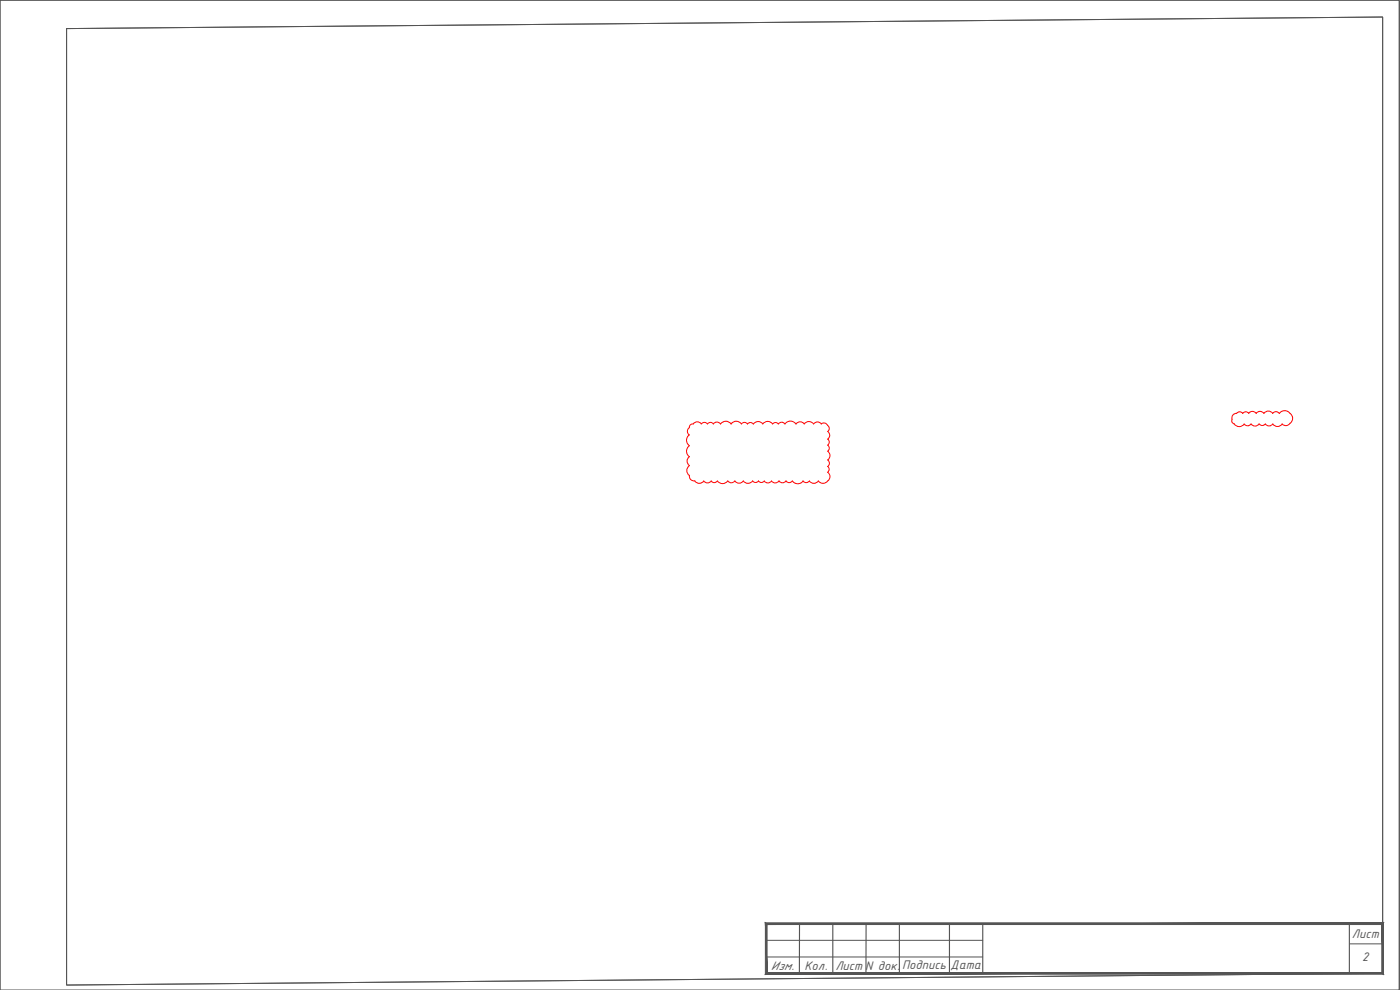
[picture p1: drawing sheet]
<svg xmlns="http://www.w3.org/2000/svg" width="420mm" height="297mm" viewBox="0 0 420 297" stroke-linecap="round" stroke-linejoin="round" font-family="sans-serif">
<!-- layer: 0 -->
<path d="M0 .1v296.9M20 8.6l395-3.5v286.9l-395 3.6zM419.9 .1v296.9h-419.9M0 297v-296.9h419.9v296.9" fill="none" stroke="#545454" stroke-width=".3"/>
<!-- layer: STAMP -->
<path d="M239.9 277.1v14.9M249.9 277.1v14.9M259.9 277.1v14.9M269.9 277.1v14.9M284.9 277.1v14.9M294.9 277.1v14.9M405 277.1v14.9" fill="none" stroke="#545454" stroke-width=".34"/>
<path d="M229.9 282.1h65M229.9 292.1h65M229.9 287.1h65M405.1 283.2h9.9" fill="none" stroke="#545454" stroke-width=".3"/>
<path d="M230.2 291.8l-.5 .5 185-.5zM229.7 292.3l185-.5 .5 .5zM414.7 277.4v14.4l.5 .5zM414.7 277.4l.5-.5v15.4zM230.2 277.4h184.5l.5-.5zM229.7 276.9h185.5l-185 .5zM229.7 276.9l.5 14.9v-14.4zM229.7 276.9l.5 14.9-.5 .5z" fill="#545454" stroke="#545454" stroke-width=".3"/>
<g fill="none" stroke="#f00" stroke-width=".3">
<path d="M206.9 128.3a1.33 1.33 0 0 0 0 2.2M206.9 130.5a1.97 1.97 0 0 0 0 3.2M206.9 139.7a1.8 1.8 0 0 0 0 3M206.9 133.7a2.01 2.01 0 0 0 0 3.3 1.62 1.62 0 0 0 0 2.7M208.1 127.2a1.45 1.45 0 0 1 2.4 0 1.15 1.15 0 0 1 1.8 0 1.08 1.08 0 0 1 1.8 0M208.1 127.2l-.9 .3-.3 .8M219.4 127.2a1.93 1.93 0 0 0-3.2 0 1.33 1.33 0 0 0-2.1 0M219.4 127.2a1.88 1.88 0 0 1 3.1 0M222.5 127.2a1.12 1.12 0 0 1 1.8 0M224.3 127.2a1.08 1.08 0 0 1 1.8 0M231.9 127.2a1.8 1.8 0 0 0-3 0 1.72 1.72 0 0 0-2.8 0M231.9 127.2a1.04 1.04 0 0 1 1.7 0"/>
<path d="M233.6 127.2a1.19 1.19 0 0 1 2 0 2.06 2.06 0 0 1 3.3 0 1.49 1.49 0 0 1 2.5 0 1.71 1.71 0 0 1 2.8 0M244.2 127.2a1.38 1.38 0 0 1 2.3 0 1.21 1.21 0 0 1 1.9 .5M248.4 139.9a1.08 1.08 0 0 1 0 1.8M248.4 135.4a1.58 1.58 0 0 1 0 2.6 1.21 1.21 0 0 1 0 2M248.4 127.7a1.06 1.06 0 0 1 0 1.7 1.37 1.37 0 0 1 0 2.3 1.11 1.11 0 0 1 0 1.8 1.12 1.12 0 0 1 0 1.9M375.4 127.2a1.25 1.25 0 0 1-2 0 1.79 1.79 0 0 1-3 0M375.5 127.2a1.46 1.46 0 0 0 2.4 0M377.9 127.2a1.12 1.12 0 0 0 1.8 0 1.38 1.38 0 0 0 2.3 0M382 127.2a1.71 1.71 0 0 0 2.8 0M387.2 127a1.46 1.46 0 0 1-2.4 .2M387.2 127a1.92 1.92 0 0 0-.3-3.2 2.02 2.02 0 0 0-3 .2 1.16 1.16 0 0 0-1.9 0 1.63 1.63 0 0 0-2.7 0 1.43 1.43 0 0 0-2.3 0 1.31 1.31 0 0 0-2.2 0 1.11 1.11 0 0 0-1.8 0 1.11 1.11 0 0 0-1.9 0 1.37 1.37 0 0 0-1.3 1.8v.9l.7 .5M206.9 142.6a1.42 1.42 0 0 0 1.6 1.7"/>
<path d="M208.5 144.3a1.63 1.63 0 0 0 2.7 0M211.2 144.3a1.38 1.38 0 0 0 2.2 0M213.4 144.3a1.12 1.12 0 0 0 1.9 0M220.5 144.3a1.32 1.32 0 0 1-2.1 0 1.88 1.88 0 0 1-3.1 0M220.5 144.3a1.55 1.55 0 0 0 2.6 0M223.1 144.3a1.71 1.71 0 0 0 2.8 0 1.07 1.07 0 0 0 1.7 0 1.05 1.05 0 0 0 1.8 0M229.3 144.3a1.33 1.33 0 0 0 2.2 0M231.5 144.3a1.38 1.38 0 0 0 2.3 0 1.31 1.31 0 0 0 2.1 0 1.14 1.14 0 0 0 1.9 0M237.8 144.3a1.97 1.97 0 0 0 3.2 0M241 144.3a1.16 1.16 0 0 0 1.9 0M242.9 144.3a1.63 1.63 0 0 0 2.7 0M248.4 141.7a1.7 1.7 0 0 1-.3 2.9l-.7 .4h-.8l-1-.7"/>
</g>
<g font-size="4" fill="#545454">
<text x="405.7" y="281.5">Лист</text>
<text x="231.4" y="290.9">Изм.</text>
<text x="241.4" y="290.9">Кол.</text>
<text x="250.7" y="290.9">Лист N док.</text>
<text x="270.7" y="290.9">Подпись</text>
<text x="285.3" y="290.7">Дата</text>
<text x="408.8" y="288.5">2</text>
</g>
</svg>
